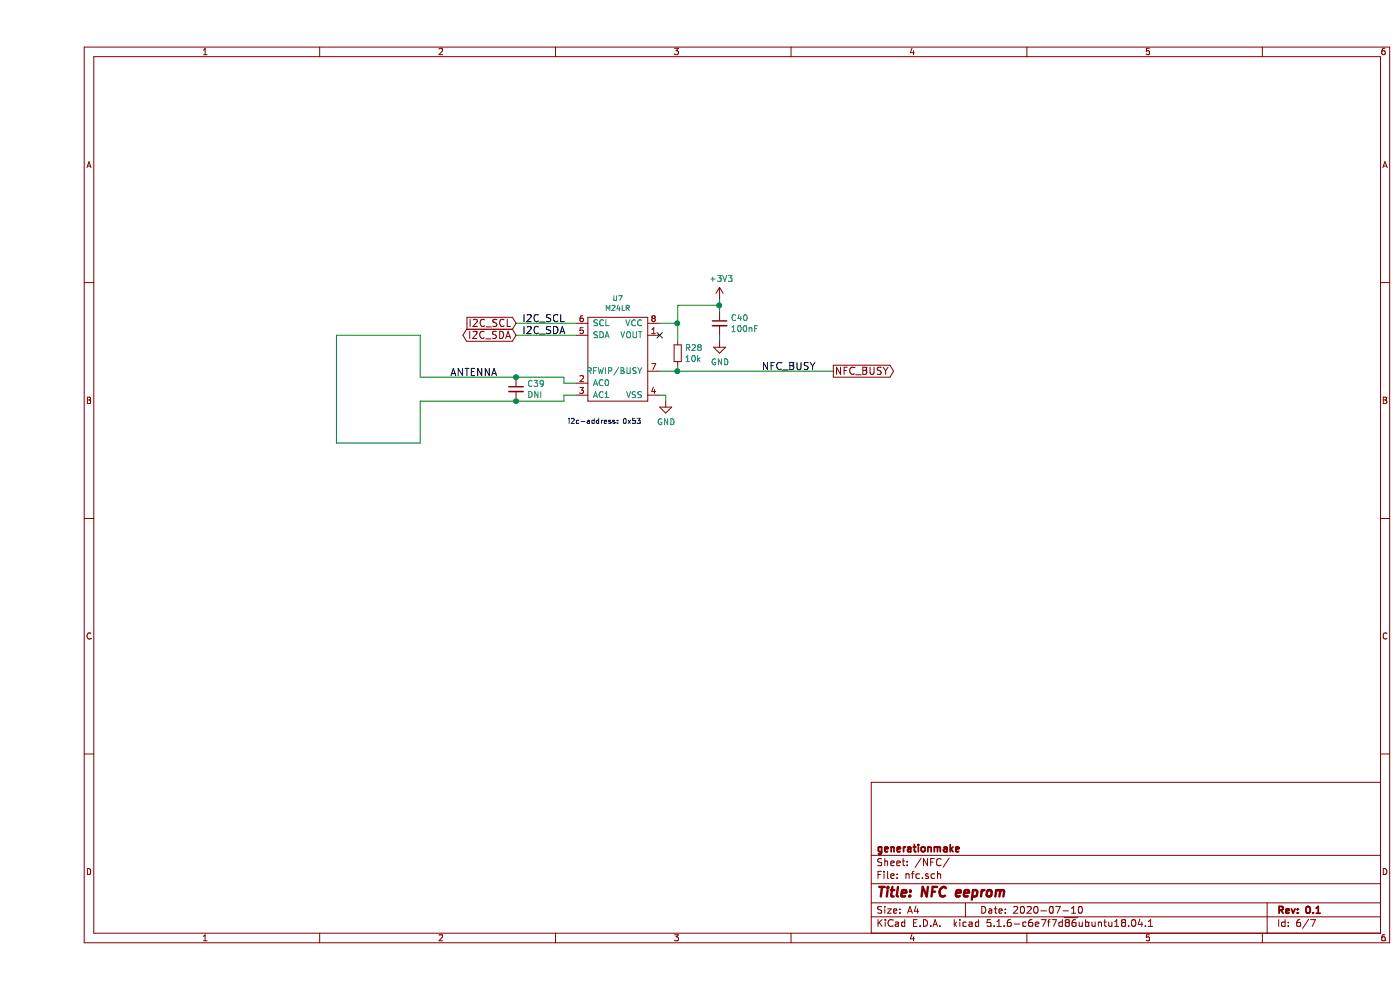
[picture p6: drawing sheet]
EESchema Schematic File Version 4
EELAYER 30 0
EELAYER END
$Descr A4 11693 8268
encoding utf-8
Sheet 6 7
Title "NFC eeprom"
Date "2020-07-10"
Rev "0.1"
Comp "generationmake"
Comment1 ""
Comment2 ""
Comment3 ""
Comment4 ""
$EndDescr
$Comp
L IC_interface_i2c:M24LR U7
U 1 1
P 4850 3000
F 0 "U7" H 4850 3510 43  0000 C CNN
F 1 "M24LR" H 4850 3429 43  0000 C CNN
F 2 "SOIC:SOIC-8_3.9x4.9mm_Pitch1.27mm" H 4850 3000 43  0001 C CNN
F 3 "" H 4850 3000 43  0001 C CNN
	1    4850 3000
	1    0    0    -1  
$EndComp
NoConn ~ 5200 2800
$Comp
L power-supply:GND #PWR082
U 1 1
P 5250 3350
F 0 "#PWR082" H 5250 3100 50  0001 C CNN
F 1 "GND" H 5255 3177 50  0000 C CNN
F 2 "" H 5250 3350 50  0000 C CNN
F 3 "" H 5250 3350 50  0000 C CNN
	1    5250 3350
	1    0    0    -1  
$EndComp
$Comp
L power-supply:+3V3 #PWR083
U 1 1
P 5700 2500
F 0 "#PWR083" H 5700 2350 50  0001 C CNN
F 1 "+3V3" H 5715 2673 50  0000 C CNN
F 2 "" H 5700 2500 50  0000 C CNN
F 3 "" H 5700 2500 50  0000 C CNN
	1    5700 2500
	1    0    0    -1  
$EndComp
$Comp
L devices:C_0603 C39
U 1 1
P 4000 3250
F 0 "C39" H 4092 3296 50  0000 L CNN
F 1 "DNI" H 4092 3205 50  0000 L CNN
F 2 "capacitors:C_0603" H 4000 3100 50  0001 C CNN
F 3 "" H 4000 3250 50  0000 C CNN
	1    4000 3250
	1    0    0    -1  
$EndComp
$Comp
L devices:R_0603 R28
U 1 1
P 5350 2950
F 0 "R28" H 5409 2996 50  0000 L CNN
F 1 "10k" H 5409 2905 50  0000 L CNN
F 2 "resistors:R_0603" H 5350 2800 50  0001 C CNN
F 3 "" H 5350 2950 50  0000 C CNN
	1    5350 2950
	1    0    0    -1  
$EndComp
$Comp
L devices:C_0603 C40
U 1 1
P 5700 2700
F 0 "C40" H 5792 2746 50  0000 L CNN
F 1 "100nF" H 5792 2655 50  0000 L CNN
F 2 "capacitors:C_0603" H 5700 2550 50  0001 C CNN
F 3 "" H 5700 2700 50  0000 C CNN
	1    5700 2700
	1    0    0    -1  
$EndComp
$Comp
L power-supply:GND #PWR084
U 1 1
P 5700 2850
F 0 "#PWR084" H 5700 2600 50  0001 C CNN
F 1 "GND" H 5705 2677 50  0000 C CNN
F 2 "" H 5700 2850 50  0000 C CNN
F 3 "" H 5700 2850 50  0000 C CNN
	1    5700 2850
	1    0    0    -1  
$EndComp
Wire Wire Line
	6650 3100 5350 3100
Wire Wire Line
	5350 3050 5350 3100
Connection ~ 5350 3100
Wire Wire Line
	5350 3100 5200 3100
Wire Wire Line
	5700 2800 5700 2850
Wire Wire Line
	5700 2500 5700 2550
Wire Wire Line
	5700 2550 5350 2550
Wire Wire Line
	5350 2550 5350 2700
Connection ~ 5700 2550
Wire Wire Line
	5700 2550 5700 2600
Wire Wire Line
	5200 2700 5350 2700
Connection ~ 5350 2700
Wire Wire Line
	5350 2700 5350 2850
Wire Wire Line
	5200 3300 5250 3300
Wire Wire Line
	5250 3300 5250 3350
Wire Wire Line
	4500 3200 4400 3200
Wire Wire Line
	4400 3200 4400 3150
Wire Wire Line
	4400 3150 4000 3150
Wire Wire Line
	4000 3150 3200 3150
Wire Wire Line
	3200 3150 3200 2800
Wire Wire Line
	3200 2800 2500 2800
Wire Wire Line
	3200 3350 4000 3350
Connection ~ 4000 3150
Wire Wire Line
	4000 3350 4400 3350
Wire Wire Line
	4400 3350 4400 3300
Wire Wire Line
	4400 3300 4500 3300
Connection ~ 4000 3350
Wire Wire Line
	3200 3700 2500 3700
Wire Wire Line
	2500 2800 2500 3700
Wire Wire Line
	3200 3350 3200 3700
Wire Wire Line
	4000 2700 4500 2700
Wire Wire Line
	4000 2800 4500 2800
Text GLabel 4000 2700 0    60   Input ~ 0
I2C_SCL
Text Label 4050 2700 0    60   ~ 0
I2C_SCL
Text GLabel 4000 2800 0    60   BiDi ~ 0
I2C_SDA
Text GLabel 6650 3100 2    60   Output ~ 0
NFC_BUSY
Text Label 4050 2800 0    60   ~ 0
I2C_SDA
Text Label 3450 3150 0    60   ~ 0
ANTENNA
Text Label 6050 3100 0    60   ~ 0
NFC_BUSY
Text Notes 5050 3550 2    43   ~ 0
i2c-address: 0x53
$EndSCHEMATC
